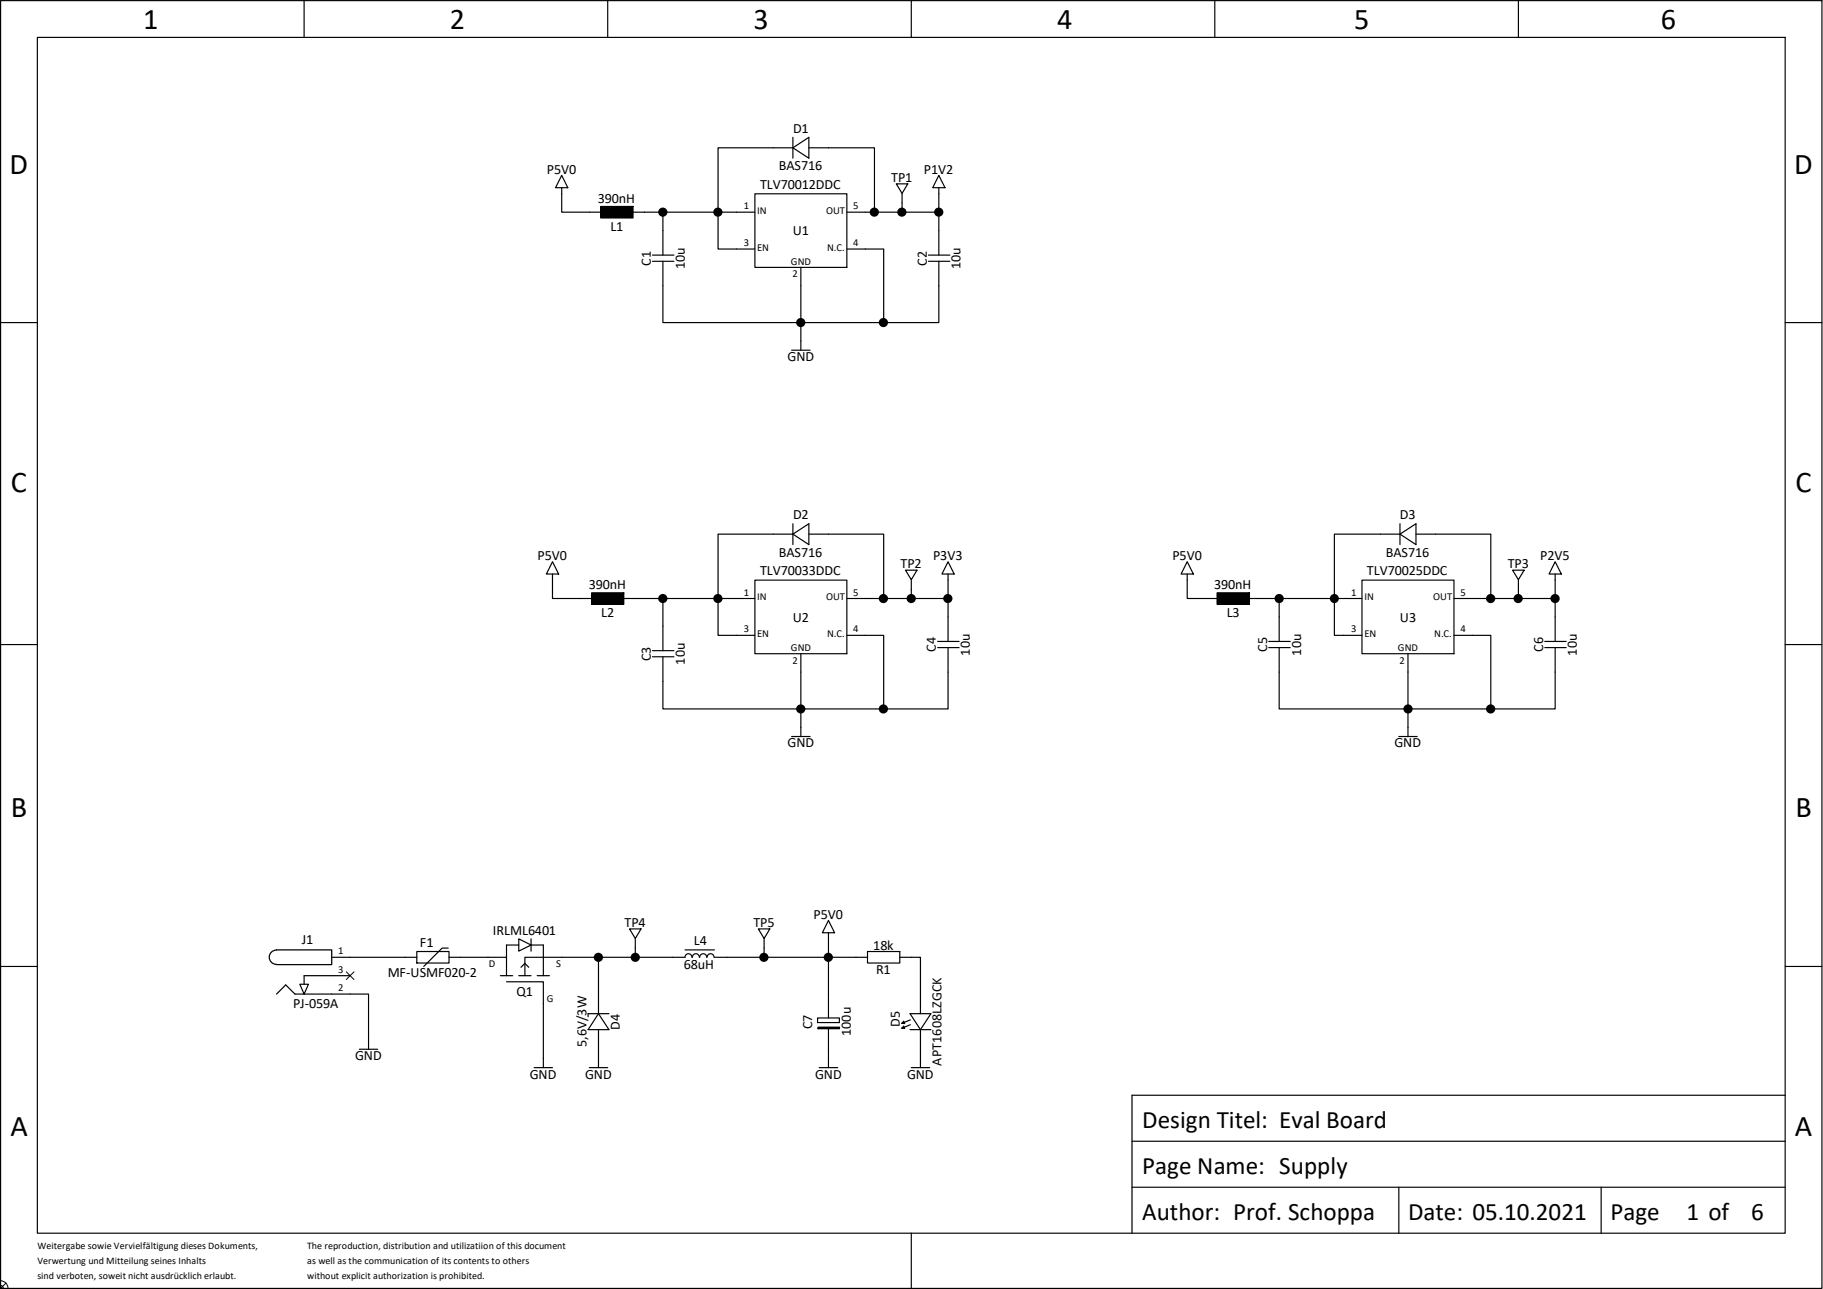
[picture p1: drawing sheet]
<svg xmlns="http://www.w3.org/2000/svg" width="297mm" height="210mm" viewBox="0 0 297 210" stroke-linecap="round" stroke-linejoin="round" font-family="sans-serif">
<g fill="none" stroke="#000" stroke-width=".19">
<path d="M.1 .1h296.7v209.8h-296.7zM6.1 6.1h284.7v194.8h-284.7zM49.5 .1v6M99 .1v6M148.5 .1v6M197.9 .1v6M247.4 .1v6M91.5 28.6l1 2h-2zM91.5 30.6v4h6.4M97.9 33.6h5.2v1.9h-5.2zM103.1 34.6h19.9M108 34.6v7"/>
<path d="M123 31.6h15v12h-15zM129.2 24.1h-12.2v16.5h6M129.2 22.4v3.4M129.2 24.1l2.6-1.7v3.4zM131.8 24.1h10.7v10.5M138 34.6h15M146 30h1.9l-.9 1.5zM147 31.5v3.1M153 28.6l1 2h-2zM153 30.6v11M.1 52.6h6M106.3 41.6h3.5"/>
<path d="M106.3 42.6h3.5M108 42.6v10h36M129 57.1h3M130.5 43.6v13.5M138 40.6h6v12M151.3 41.6h3.5M151.3 42.6h3.5M153 42.6v10h-9M290.8 52.6h6M90 91.5l1 2h-2zM90 93.5v4h6.4M96.4 96.6h5.2v1.9h-5.2z"/>
<path d="M101.6 97.5h21.4M108 97.5v8.5M123 94.5h15v12h-15zM129.2 87h-12.2v16.5h6M129.2 85.3v3.4M129.2 87l2.6-1.7v3.4zM131.8 87h12.2v10.5M138 97.5h16.5M147.5 92.9h1.9l-.9 1.6zM148.5 94.5v3M154.5 91.5l1 2h-2zM154.5 93.5v11"/>
<path d="M193.4 91.5l1 2h-2zM193.4 93.5v4h4.9M198.3 96.6h5.3v1.9h-5.3zM203.6 97.5h18.3M208.4 97.5v7M221.9 94.5h15v12h-15zM228.1 87h-10.7v16.5h4.5M228.1 85.3v3.4M228.1 87l2.6-1.7v3.4zM230.7 87h12.2v10.5M236.9 97.5h16.5M246.4 92.9h1.9l-.9 1.6z"/>
<path d="M247.4 94.5v3M253.4 91.5l1 2h-2zM253.4 93.5v11M.1 105h6M106.3 106h3.5M106.3 107h3.5M108 107v8.5h36M130.5 106.5v13.5M138 103.5h6v12M152.8 104.5h3.5M152.8 105.5h3.5M154.5 105.5v10h-10.5"/>
<path d="M206.7 104.5h3.5M206.7 105.5h3.5M208.4 105.5v10h34.5M229.4 106.5v13.5M236.9 103.5h6v12M251.7 104.5h3.5M251.7 105.5h3.5M253.4 105.5v10h-10.5M290.8 105h6M129 120h3M227.9 120h3M.1 157.5h6"/>
<path d="M54 156h13.9M57 159h-7.5v1.4M67.9 155h5.3v1.9h-5.3zM73 154.5h-1l-3 3M73.2 156h9.3v3M81.5 159h2M82.5 160h6v14M84.5 159h2M84.5 154h-2v2M84.9 157.6l.6-.6 .7 .6M86.5 154l-2 1v-2l2 1h2v5M86.5 153v2"/>
<path d="M87.5 159h2M97.5 156v9.2M102.6 151.3h1.8l-.9 1.6zM103.5 152.9v3.1M111.6 154.8h4.8M112.7 156a.57 .57 0 0 0-.5-.6 .57 .57 0 0 0-.6 .6h-26.1v3M113.9 156a.57 .57 0 0 0-.5-.6 .57 .57 0 0 0-.6 .6M115.1 156a.57 .57 0 0 0-.5-.6 .57 .57 0 0 0-.6 .6M116.3 156a.57 .57 0 0 0-.5-.6 .57 .57 0 0 0-.6 .6M116.4 156h24.9M123.5 151.3h1.9l-.9 1.6zM124.5 152.9v3.1"/>
<path d="M135 150l1 2h-2zM135 152v13.9M141.3 155h5.3v1.9h-5.3zM146.6 156h3.4v9.2M290.8 157.5h6M45.1 162l1.5-1.5 1.5 1.5h11.9v9M48.8 160.4h1.5l-.8 1.6zM58.5 171h3M87 174h3M96 174h3M97.5 167.8v6.2M97.5 165.2l1.7 2.6h-3.4z"/>
<path d="M99.2 165.2h-3.4v.5M133.2 165.9h3.6v.7h-3.6zM133.3 167.4h3.5v.2h-3.5zM133.5 174h3M135 167.6v6.4M147.2 166.4l.2 .4-.5-.1zM147.2 167.2l.2 .4-.5-.1zM148.3 165.2h3.4l-1.7 2.6zM148.3 167.8h3.4M148.3 166.2l-1.4 .5M148.3 167l-1.4 .5M148.5 174h3"/>
<path d="M150 167.8v6.2M290.8 178.4h-106.4v22.5M184.4 193.4h106.4M184.4 185.9h106.4M227.9 193.4v7.5M260.9 193.4v7.5M148.5 200.9v9"/>
</g>
<path d="M45.1 157.1a1.18 1.18 0 0 1-1.2-1.2 1.18 1.18 0 0 1 1.2-1.1h8.9v2.4h-8.9" fill="none" stroke="#000" stroke-width=".2"/>
<path d="M133.3 167.5h3.5" fill="none" stroke="#000" stroke-width=".25"/>
<g fill="#000">
<path d="M97.9 33.6h5.2v1.9h-5.2z" fill-rule="evenodd"/>
<path d="M96.4 96.6h5.2v1.9h-5.2z" fill-rule="evenodd"/>
<path d="M198.3 96.6h5.3v1.9h-5.3z" fill-rule="evenodd"/>
<circle cx="108" cy="34.6" r=".75"/>
<circle cx="117" cy="34.6" r=".75"/>
<circle cx="142.4" cy="34.6" r=".75"/>
<circle cx="146.9" cy="34.6" r=".75"/>
<circle cx="152.9" cy="34.6" r=".75"/>
<circle cx="130.5" cy="52.6" r=".75"/>
<circle cx="143.9" cy="52.6" r=".75"/>
<circle cx="108" cy="97.5" r=".75"/>
<circle cx="117" cy="97.5" r=".75"/>
<circle cx="143.9" cy="97.5" r=".75"/>
<circle cx="148.5" cy="97.5" r=".75"/>
<circle cx="154.4" cy="97.5" r=".75"/>
<circle cx="208.4" cy="97.5" r=".75"/>
<circle cx="217.4" cy="97.5" r=".74"/>
<circle cx="242.9" cy="97.5" r=".75"/>
<circle cx="247.4" cy="97.5" r=".75"/>
<circle cx="253.4" cy="97.5" r=".75"/>
<circle cx="130.5" cy="115.5" r=".75"/>
<circle cx="143.9" cy="115.5" r=".75"/>
<circle cx="229.4" cy="115.5" r=".75"/>
<circle cx="242.9" cy="115.5" r=".75"/>
<circle cx="97.5" cy="156" r=".75"/>
<circle cx="103.5" cy="156" r=".75"/>
<circle cx="124.5" cy="156" r=".75"/>
<circle cx="135" cy="156" r=".75"/>
</g>
<path d="M56.4 158.3l1.3 1.3M57.7 158.3l-1.3 1.3M0 208.7a1.27 1.27 0 0 1 1.3 1.2v.1M0 209.4a.51 .51 0 0 1 .5 .5M0 209.8l.2 .2M.6 209.9l-.1 .1M1 209l-1 1" fill="none" stroke="#000" stroke-width=".16"/>
<g font-size="4.9">
<text x="23.3" y="4.8">1</text>
<text x="73.3" y="4.8">2</text>
<text x="122.8" y="4.8">3</text>
<text x="172.2" y="4.8">4</text>
<text x="220.6" y="4.8">5</text>
<text x="270.6" y="4.8">6</text>
<text x="1.6" y="28.3">D</text>
<text x="292.3" y="28.3">D</text>
<text x="1.8" y="80.2">C</text>
<text x="292.5" y="80.2">C</text>
<text x="1.8" y="133.2">B</text>
<text x="292.5" y="133.2">B</text>
<text x="1.7" y="185.1">A</text>
<text x="292.4" y="185.1">A</text>
</g>
<g font-size="4.1">
<text x="186.1" y="183.9">Design Titel: Eval Board</text>
<text x="186.1" y="191.3">Page Name: Supply</text>
<text x="186.1" y="198.8">Author: Prof. Schoppa</text>
<text x="229.4" y="198.8">Date: 05.10.2021</text>
<text x="262.4" y="198.8">Page</text>
<text x="274.8" y="198.8">1 of</text>
<text x="285.3" y="198.8">6</text>
</g>
<g font-size="2.3">
<text x="129.2" y="21.7">D1</text>
<text x="89.1" y="28.4">P5V0</text>
<text x="126.9" y="27.8">BAS716</text>
<text x="145.2" y="29.6">TP1</text>
<text x="150.5" y="28.4">P1V2</text>
<text x="97.4" y="33.1">390nH</text>
<text x="123.8" y="30.7">TLV70012DDC</text>
<text x="99.4" y="37.6">L1</text>
<text x="129.2" y="38.4">U1</text>
<text x="106" y="43.3" transform="rotate(-90 106 43.3)">C1</text>
<text x="111.5" y="43.9" transform="rotate(-90 111.5 43.9)">10u</text>
<text x="151" y="43.3" transform="rotate(-90 151 43.3)">C2</text>
<text x="156.5" y="43.9" transform="rotate(-90 156.5 43.9)">10u</text>
<text x="128.3" y="58.8">GND</text>
<text x="129.2" y="84.6">D2</text>
<text x="228.1" y="84.6">D3</text>
<text x="87.6" y="91.3">P5V0</text>
<text x="123.8" y="93.7">TLV70033DDC</text>
<text x="126.9" y="90.7">BAS716</text>
<text x="146.7" y="92.6">TP2</text>
<text x="152" y="91.3">P3V3</text>
<text x="191" y="91.3">P5V0</text>
<text x="222.7" y="93.7">TLV70025DDC</text>
<text x="225.8" y="90.7">BAS716</text>
<text x="245.7" y="92.6">TP3</text>
<text x="251" y="91.3">P2V5</text>
<text x="95.9" y="96">390nH</text>
<text x="98" y="100.6">L2</text>
<text x="129.2" y="101.3">U2</text>
<text x="197.8" y="96">390nH</text>
<text x="199.9" y="100.6">L3</text>
<text x="228.1" y="101.3">U3</text>
<text x="106" y="107.7" transform="rotate(-90 106 107.7)">C3</text>
<text x="152.5" y="106.2" transform="rotate(-90 152.5 106.2)">C4</text>
<text x="158" y="106.8" transform="rotate(-90 158 106.8)">10u</text>
<text x="206.5" y="106.2" transform="rotate(-90 206.5 106.2)">C5</text>
<text x="212" y="106.8" transform="rotate(-90 212 106.8)">10u</text>
<text x="251.4" y="106.2" transform="rotate(-90 251.4 106.2)">C6</text>
<text x="256.9" y="106.8" transform="rotate(-90 256.9 106.8)">10u</text>
<text x="111.5" y="108.3" transform="rotate(-90 111.5 108.3)">10u</text>
<text x="128.3" y="121.8">GND</text>
<text x="227.2" y="121.8">GND</text>
<text x="132.5" y="149.7">P5V0</text>
<text x="49.2" y="153.8">J1</text>
<text x="68.4" y="154.3">F1</text>
<text x="80.3" y="152.3">IRLML6401</text>
<text x="101.8" y="151">TP4</text>
<text x="113" y="154">L4</text>
<text x="122.8" y="151">TP5</text>
<text x="142.3" y="154.9">18k</text>
<text x="63.2" y="159.3">MF-USMF020-2</text>
<text x="111.4" y="157.9">68uH</text>
<text x="142.7" y="158.7">R1</text>
<text x="47.8" y="164.3">PJ-059A</text>
<text x="84.2" y="162.2">Q1</text>
<text x="101" y="167.8" transform="rotate(-90 101 167.8)">D4</text>
<text x="132.3" y="167.7" transform="rotate(-90 132.3 167.7)">C7</text>
<text x="146.6" y="167.3" transform="rotate(-90 146.6 167.3)">D5</text>
<text x="57.9" y="172.7">GND</text>
<text x="95.5" y="170.6" transform="rotate(-90 95.5 170.6)">5,6V/3W</text>
<text x="138.6" y="168.8" transform="rotate(-90 138.6 168.8)">100u</text>
<text x="153.4" y="173.6" transform="rotate(-90 153.4 173.6)">APT1608LZGCK</text>
<text x="86.3" y="175.7">GND</text>
<text x="95.3" y="175.7">GND</text>
<text x="132.8" y="175.7">GND</text>
<text x="147.8" y="175.7">GND</text>
</g>
<g font-size="1.7">
<text x="121.2" y="34.1">1</text>
<text x="123.4" y="34.8">IN</text>
<text x="134.6" y="34.8">OUT</text>
<text x="139" y="34.1">5</text>
<text x="121.2" y="40.1">3</text>
<text x="123.4" y="40.9">EN</text>
<text x="134.7" y="40.9">N.C.</text>
<text x="139" y="40.1">4</text>
<text x="128.9" y="43.1">GND</text>
<text x="129.1" y="45.2">2</text>
<text x="121.2" y="97.1">1</text>
<text x="123.4" y="97.8">IN</text>
<text x="134.6" y="97.8">OUT</text>
<text x="139" y="97.1">5</text>
<text x="220.1" y="97.1">1</text>
<text x="222.3" y="97.8">IN</text>
<text x="233.5" y="97.8">OUT</text>
<text x="238" y="97.1">5</text>
<text x="121.2" y="103">3</text>
<text x="123.4" y="103.8">EN</text>
<text x="128.9" y="106">GND</text>
<text x="134.7" y="103.8">N.C.</text>
<text x="139" y="103">4</text>
<text x="220.1" y="103">3</text>
<text x="222.3" y="103.8">EN</text>
<text x="227.8" y="106">GND</text>
<text x="233.7" y="103.8">N.C.</text>
<text x="238" y="103">4</text>
<text x="129.1" y="108.2">2</text>
<text x="228" y="108.2">2</text>
<text x="55.1" y="155.5">1</text>
<text x="55.1" y="161.5">2</text>
<text x="55.1" y="158.5">3</text>
<text x="79.6" y="157.6">D</text>
<text x="90.6" y="157.6">S</text>
<text x="89.1" y="163.3">G</text>
</g>
<g font-size="1.6">
<text x="6.1" y="203.5">Weitergabe sowie Vervielfältigung dieses Dokuments,</text>
<text x="50" y="203.5">The reproduction, distribution and utilizatiion of this document</text>
<text x="6.1" y="205.9">Verwertung und Mitteilung seines Inhalts</text>
<text x="6.1" y="208.3">sind verboten, soweit nicht ausdrücklich erlaubt.</text>
<text x="50" y="205.9">as well as the communication of its contents to others</text>
<text x="50" y="208.3">without explicit authorization is prohibited.</text>
</g>
</svg>
